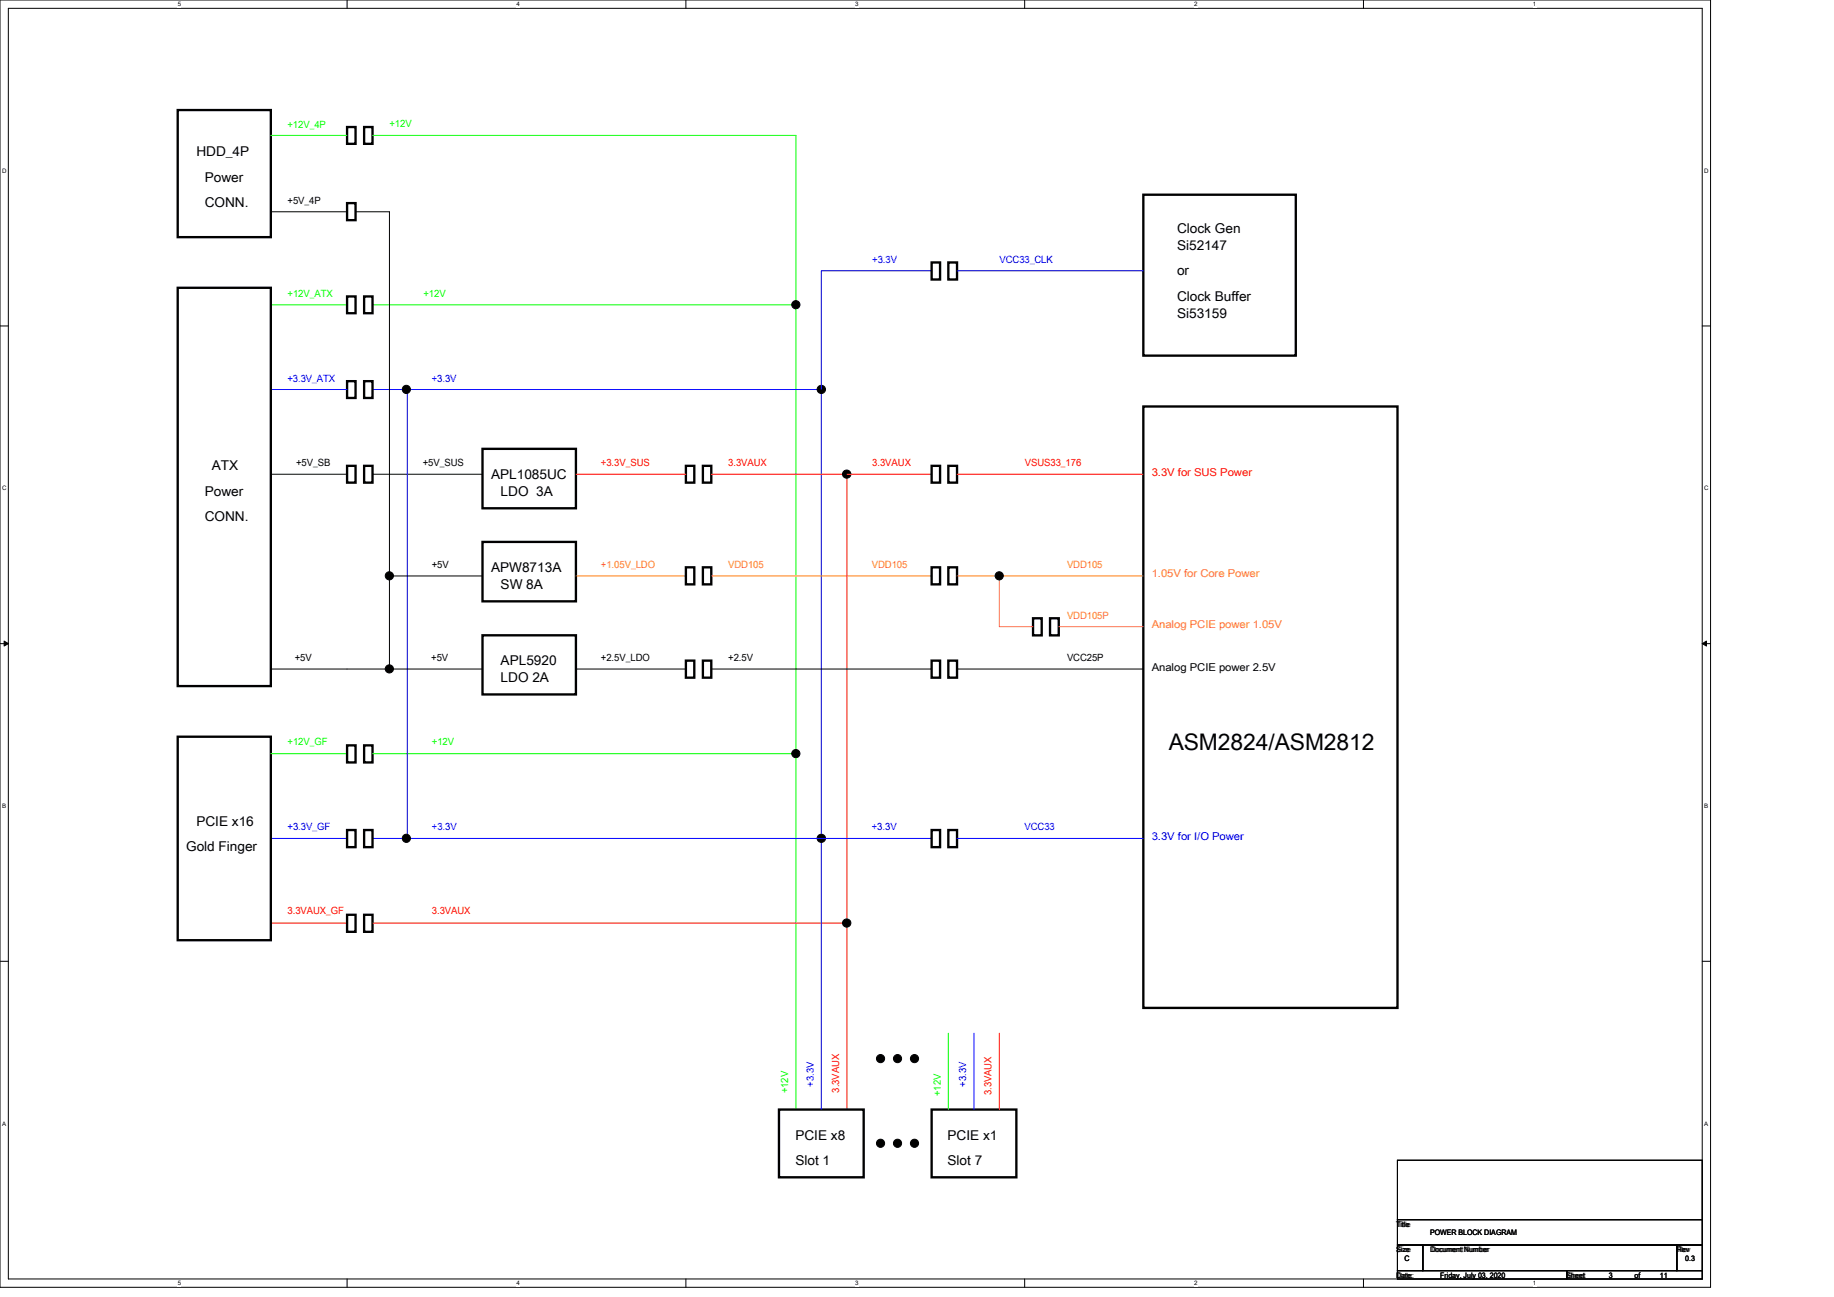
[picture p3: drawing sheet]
<svg xmlns="http://www.w3.org/2000/svg" width="297mm" height="210mm" viewBox="0 0 297 210" stroke-linecap="round" stroke-linejoin="round" font-family="sans-serif">
<path d="M0 0h277v208.4h-277zM1.4 1.3h274.3v205.8h-274.3z" fill="none" stroke="#000" stroke-width=".16"/>
<g fill="#fff">
<path d="M28.8 .1h.5v1.1h-.5z" fill-rule="evenodd"/>
<path d="M28.8 207.2h.5v1.1h-.5z" fill-rule="evenodd"/>
</g>
<path d="M56.2 0v1.3M56.2 207.1v1.3" fill="none" stroke="#000" stroke-width=".16"/>
<g fill="#fff">
<path d="M83.6 .1h.6v1.1h-.6z" fill-rule="evenodd"/>
<path d="M83.6 207.2h.6v1.1h-.6z" fill-rule="evenodd"/>
</g>
<path d="M111.1 0v1.3M111.1 207.1v1.3" fill="none" stroke="#000" stroke-width=".16"/>
<g fill="#fff">
<path d="M138.5 .1h.6v1.1h-.6z" fill-rule="evenodd"/>
<path d="M138.5 207.2h.6v1.1h-.6z" fill-rule="evenodd"/>
</g>
<path d="M165.9 0v1.3M165.9 207.1v1.3" fill="none" stroke="#000" stroke-width=".16"/>
<g fill="#fff">
<path d="M193.4 .1h.5v1.1h-.5z" fill-rule="evenodd"/>
<path d="M193.4 207.2h.5v1.1h-.5z" fill-rule="evenodd"/>
</g>
<path d="M220.8 0v1.3M220.8 207.1v1.3" fill="none" stroke="#000" stroke-width=".16"/>
<g fill="#fff">
<path d="M248.2 .1h.6v1.1h-.6z" fill-rule="evenodd"/>
<path d="M248.2 207.2h.6v1.1h-.6z" fill-rule="evenodd"/>
<path d="M.3 27h.8v1.2h-.8z" fill-rule="evenodd"/>
<path d="M276 27h.7v1.2h-.7z" fill-rule="evenodd"/>
<path d="M.3 78.5h.8v1.1h-.8z" fill-rule="evenodd"/>
<path d="M276 78.5h.7v1.1h-.7z" fill-rule="evenodd"/>
</g>
<path d="M0 52.8h1.4M275.7 52.8h1.3" fill="none" stroke="#000" stroke-width=".16"/>
<g fill="#fff">
<path d="M.3 129.9h.7v1.1h-.7z" fill-rule="evenodd"/>
<path d="M276 129.9h.7v1.1h-.7z" fill-rule="evenodd"/>
</g>
<path d="M0 104.2h1.4M.7 103.8l.7 .4-.7 .4zM275.7 104.2l.7-.4v.8zM275.7 104.2h1.3" fill="none" stroke="#000" stroke-width=".16"/>
<path d="M.7 103.8l.7 .4-.7 .4zM275.7 104.2l.7-.4v.8z" fill="#000"/>
<g fill="#fff">
<path d="M.3 181.3h.7v1.2h-.7z" fill-rule="evenodd"/>
<path d="M276 181.3h.7v1.2h-.7z" fill-rule="evenodd"/>
</g>
<g fill="none" stroke="#000" stroke-width=".16">
<path d="M43.8 34.3h12.4M57.6 34.3h5.5v74M43.8 76.8h12.4M60.3 76.8h17.8M63.1 93.3h15M43.8 108.3h34.3M93.3 108.3h17.8M115.2 108.3h35.7M155 108.3h30.2M0 155.6h1.4M275.7 155.6h1.3M226.3 187.9h49.4v9.6h-49.4z"/>
<path d="M226.3 197.5h49.4v4.1h-49.4zM226.3 201.6h4.1v4.1h-4.1zM226.3 205.7h27.4v1.4h-27.4zM230.4 201.6h41.2v4.1h-41.2zM253.7 205.7h22v1.4h-22zM271.6 201.6h4.1v4.1h-4.1z"/>
<circle cx="128.9" cy="49.3" r=".66"/>
<circle cx="65.8" cy="63.1" r=".66"/>
<circle cx="133" cy="63.1" r=".67"/>
<circle cx="137.1" cy="76.8" r=".67"/>
<circle cx="63.1" cy="93.2" r=".66"/>
<circle cx="161.8" cy="93.2" r=".66"/>
<circle cx="63.1" cy="108.3" r=".66"/>
<circle cx="65.8" cy="135.7" r=".66"/>
<circle cx="128.9" cy="122" r=".66"/>
<circle cx="133" cy="135.7" r=".67"/>
<circle cx="137.1" cy="149.5" r=".67"/>
<circle cx="142.6" cy="171.4" r=".66"/>
<circle cx="145.4" cy="171.4" r=".66"/>
<circle cx="148.1" cy="171.4" r=".66"/>
<circle cx="142.6" cy="185.1" r=".66"/>
<circle cx="145.4" cy="185.1" r=".66"/>
<circle cx="148.1" cy="185.1" r=".66"/>
</g>
<path d="M43.8 21.9h12.4M60.3 21.9h68.6v157.8M43.8 49.4h12.4M60.3 49.4h68.6M43.8 122h12.4M60.3 122h68.6M153.6 167.3v12.4" fill="none" stroke="#0f0" stroke-width=".16"/>
<g fill="none" stroke="#000" stroke-width=".38">
<path d="M28.8 17.8h15.1v20.6h-15.1zM56.2 32.9h1.4v2.7h-1.4zM56.2 20.6h1.4v2.7h-1.4zM59 20.6h1.3v2.7h-1.3zM185.2 31.5h24.6v26.1h-24.6zM28.8 46.6h15.1v64.5h-15.1zM56.2 48h1.4v2.7h-1.4zM59 48h1.3v2.7h-1.3zM150.9 42.5h1.3v2.8h-1.3zM153.6 42.5h1.4v2.8h-1.4zM56.2 61.7h1.4v2.7h-1.4zM56.2 75.4h1.4v2.7h-1.4z"/>
<path d="M59 61.7h1.3v2.7h-1.3zM59 75.4h1.3v2.7h-1.3zM78.1 72.7h15.2v9.6h-15.2zM111.1 75.4h1.3v2.7h-1.3zM113.8 75.4h1.4v2.7h-1.4zM150.9 75.4h1.3v2.7h-1.3zM153.6 75.4h1.4v2.7h-1.4zM185.2 65.8h41.1v97.4h-41.1zM78.1 87.7h15.2v9.7h-15.2zM111.1 91.9h1.3v2.7h-1.3zM113.8 91.9h1.4v2.7h-1.4zM150.9 91.9h1.3v2.7h-1.3z"/>
<path d="M153.6 91.9h1.4v2.7h-1.4zM28.8 119.3h15.1v32.9h-15.1zM78.1 102.9h15.2v9.5h-15.2zM111.1 107h1.3v2.7h-1.3zM113.8 107h1.4v2.7h-1.4zM150.9 107h1.3v2.7h-1.3zM153.6 107h1.4v2.7h-1.4zM167.3 100.1h1.4v2.8h-1.4zM170 100.1h1.5v2.8h-1.5zM56.2 134.4h1.4v2.8h-1.4zM56.2 120.7h1.4v2.7h-1.4zM59 120.7h1.3v2.7h-1.3z"/>
<path d="M59 134.4h1.3v2.8h-1.3zM150.9 134.4h1.3v2.8h-1.3zM153.6 134.4h1.4v2.8h-1.4zM56.2 148.1h1.4v2.8h-1.4zM59 148.1h1.3v2.8h-1.3zM126.2 179.7h13.7v10.9h-13.7zM150.9 179.7h13.7v10.9h-13.7z"/>
</g>
<path d="M150.9 43.8h-17.9v135.9M155 43.8h30.2M43.8 63.1h12.4M60.3 63.1h72.7M66 63.2v72.7M43.8 135.8h12.4M60.3 135.8h90.6M155 135.8h30.2M157.7 167.3v12.4" fill="none" stroke="#00f" stroke-width=".16"/>
<g fill="#000">
<circle cx="128.9" cy="49.3" r=".66"/>
<circle cx="65.8" cy="63.1" r=".66"/>
<circle cx="133" cy="63.1" r=".67"/>
<circle cx="137.1" cy="76.8" r=".67"/>
<circle cx="63.1" cy="93.2" r=".66"/>
<circle cx="161.8" cy="93.2" r=".66"/>
<circle cx="63.1" cy="108.3" r=".66"/>
<circle cx="65.8" cy="135.7" r=".66"/>
<circle cx="128.9" cy="122" r=".66"/>
<circle cx="133" cy="135.7" r=".67"/>
<circle cx="137.1" cy="149.5" r=".67"/>
<circle cx="142.6" cy="171.4" r=".66"/>
<circle cx="145.4" cy="171.4" r=".66"/>
<circle cx="148.1" cy="171.4" r=".66"/>
<circle cx="142.6" cy="185.1" r=".66"/>
<circle cx="145.4" cy="185.1" r=".66"/>
<circle cx="148.1" cy="185.1" r=".66"/>
</g>
<path d="M93.3 76.8h17.8M115.2 76.8h35.7M137.2 76.8v102.9M155 76.8h30.2M43.8 149.5h12.4M60.3 149.5h76.9M161.8 167.3v12.4" fill="none" stroke="#f00" stroke-width=".16"/>
<path d="M93.3 93.3h17.8M115.2 93.3h35.7M155 93.3h30.2M161.8 93.3v8.2h5.5M171.5 101.5h13.7" fill="none" stroke="#ff8000" stroke-width=".16"/>
<text font-size="3.7" x="189.3" y="121.4">ASM2824/ASM2812</text>
<g font-size="2.2">
<text x="31.8" y="25.3">HDD_4P</text>
<text x="33.2" y="29.5">Power</text>
<text x="33.2" y="33.6">CONN.</text>
<text x="190.6" y="40.4">Si52147</text>
<text x="190.6" y="37.7">Clock Gen</text>
<text x="190.6" y="44.6">or</text>
<text x="190.6" y="51.4">Si53159</text>
<text x="190.6" y="48.7">Clock Buffer</text>
<text x="34.3" y="76.1">ATX</text>
<text x="79.5" y="77.5">APL1085UC</text>
<text x="33.2" y="80.2">Power</text>
<text x="81.1" y="80.2">LDO 3A</text>
<text x="33.2" y="84.4">CONN.</text>
<text x="79.5" y="92.6">APW8713A</text>
<text x="81.1" y="95.4">SW 8A</text>
<text x="81.1" y="107.7">APL5920</text>
<text x="81.1" y="110.5">LDO 2A</text>
<text x="30.1" y="137.8">Gold Finger</text>
<text x="31.8" y="133.8">PCIE x16</text>
<text x="128.8" y="184.6">PCIE x8</text>
<text x="153.5" y="184.6">PCIE x1</text>
<text x="128.8" y="188.7">Slot 1</text>
<text x="153.5" y="188.7">Slot 7</text>
</g>
<text font-size="1.8" fill="#f00" x="186.5" y="77">3.3V for SUS Power</text>
<g font-size="1.8" fill="#ff8000">
<text x="186.5" y="93.5">1.05V for Core Power</text>
<text x="186.5" y="101.7">Analog PCIE power 1.05V</text>
</g>
<text font-size="1.8" x="186.5" y="108.6">Analog PCIE power 2.5V</text>
<text font-size="1.8" fill="#00f" x="186.5" y="136.1">3.3V for I/O Power</text>
<g font-size="1.6" fill="#0f0">
<text x="46.6" y="20.7">+12V_4P</text>
<text x="63.1" y="20.6">+12V</text>
<text x="46.6" y="48">+12V_ATX</text>
<text x="68.6" y="48.1">+12V</text>
<text x="46.6" y="120.6">+12V_GF</text>
<text x="69.9" y="120.6">+12V</text>
<text x="127.7" y="177" transform="rotate(-90 127.7 177)">+12V</text>
<text x="152.4" y="177.5" transform="rotate(-90 152.4 177.5)">+12V</text>
</g>
<g font-size="1.6">
<text x="46.6" y="33">+5V_4P</text>
<text x="48" y="75.5">+5V_SB</text>
<text x="68.5" y="75.5">+5V_SUS</text>
<text x="69.9" y="92">+5V</text>
<text x="47.8" y="107">+5V</text>
<text x="69.8" y="107">+5V</text>
<text x="97.3" y="107">+2.5V_LDO</text>
<text x="117.9" y="107">+2.5V</text>
<text x="172.8" y="107">VCC25P</text>
</g>
<g font-size="1.6" fill="#00f">
<text x="141.3" y="42.6">+3.3V</text>
<text x="161.9" y="42.6">VCC33_CLK</text>
<text x="46.6" y="61.8">+3.3V_ATX</text>
<text x="69.9" y="61.8">+3.3V</text>
<text x="46.6" y="134.3">+3.3V_GF</text>
<text x="69.9" y="134.3">+3.3V</text>
<text x="141.2" y="134.4">+3.3V</text>
<text x="165.9" y="134.4">VCC33</text>
<text x="131.8" y="176" transform="rotate(-90 131.8 176)">+3.3V</text>
<text x="156.5" y="176" transform="rotate(-90 156.5 176)">+3.3V</text>
</g>
<g font-size="1.6" fill="#f00">
<text x="97.3" y="75.5">+3.3V_SUS</text>
<text x="117.9" y="75.5">3.3VAUX</text>
<text x="141.3" y="75.5">3.3VAUX</text>
<text x="166" y="75.5">VSUS33_176</text>
<text x="46.6" y="148">3.3VAUX_GF</text>
<text x="69.9" y="148">3.3VAUX</text>
<text x="135.9" y="176.9" transform="rotate(-90 135.9 176.9)">3.3VAUX</text>
<text x="160.6" y="177.3" transform="rotate(-90 160.6 177.3)">3.3VAUX</text>
</g>
<g font-size="1.6" fill="#ff8000">
<text x="97.3" y="91.9">+1.05V_LDO</text>
<text x="117.9" y="91.9">VDD105</text>
<text x="141.2" y="92">VDD105</text>
<text x="172.8" y="92">VDD105</text>
<text x="172.8" y="100.2">VDD105P</text>
</g>
<g font-size="1.2">
<text x="226.1" y="198.6">Title</text>
<text x="226.1" y="202.7">Size</text>
<text x="231.6" y="200">POWER BLOCK DIAGRAM</text>
<text x="231.6" y="202.7">Document Number</text>
<text x="271.5" y="202.7">Rev</text>
<text x="226.1" y="206.9">Date:</text>
<text x="227.5" y="204.1">C</text>
<text x="233.2" y="206.9">Friday, July 03, 2020</text>
<text x="253.7" y="206.9">Sheet</text>
<text x="260.5" y="206.9">3</text>
<text x="264.7" y="206.9">of</text>
<text x="268.8" y="206.9">11</text>
<text x="272.9" y="204.1">0.3</text>
</g>
<g font-size="1">
<text x="28.8" y="1">5</text>
<text x="83.6" y="1">4</text>
<text x="138.5" y="1">3</text>
<text x="193.4" y="1">2</text>
<text x="248.2" y="1">1</text>
<text x=".3" y="27.9">D</text>
<text x="276" y="27.9">D</text>
<text x=".3" y="79.4">C</text>
<text x="276" y="79.4">C</text>
<text x=".3" y="130.8">B</text>
<text x="276" y="130.8">B</text>
<text x=".3" y="182.2">A</text>
<text x="276" y="182.2">A</text>
<text x="28.8" y="208.1">5</text>
<text x="83.6" y="208.1">4</text>
<text x="138.5" y="208.1">3</text>
<text x="193.4" y="208.1">2</text>
<text x="248.2" y="208.1">1</text>
</g>
</svg>
